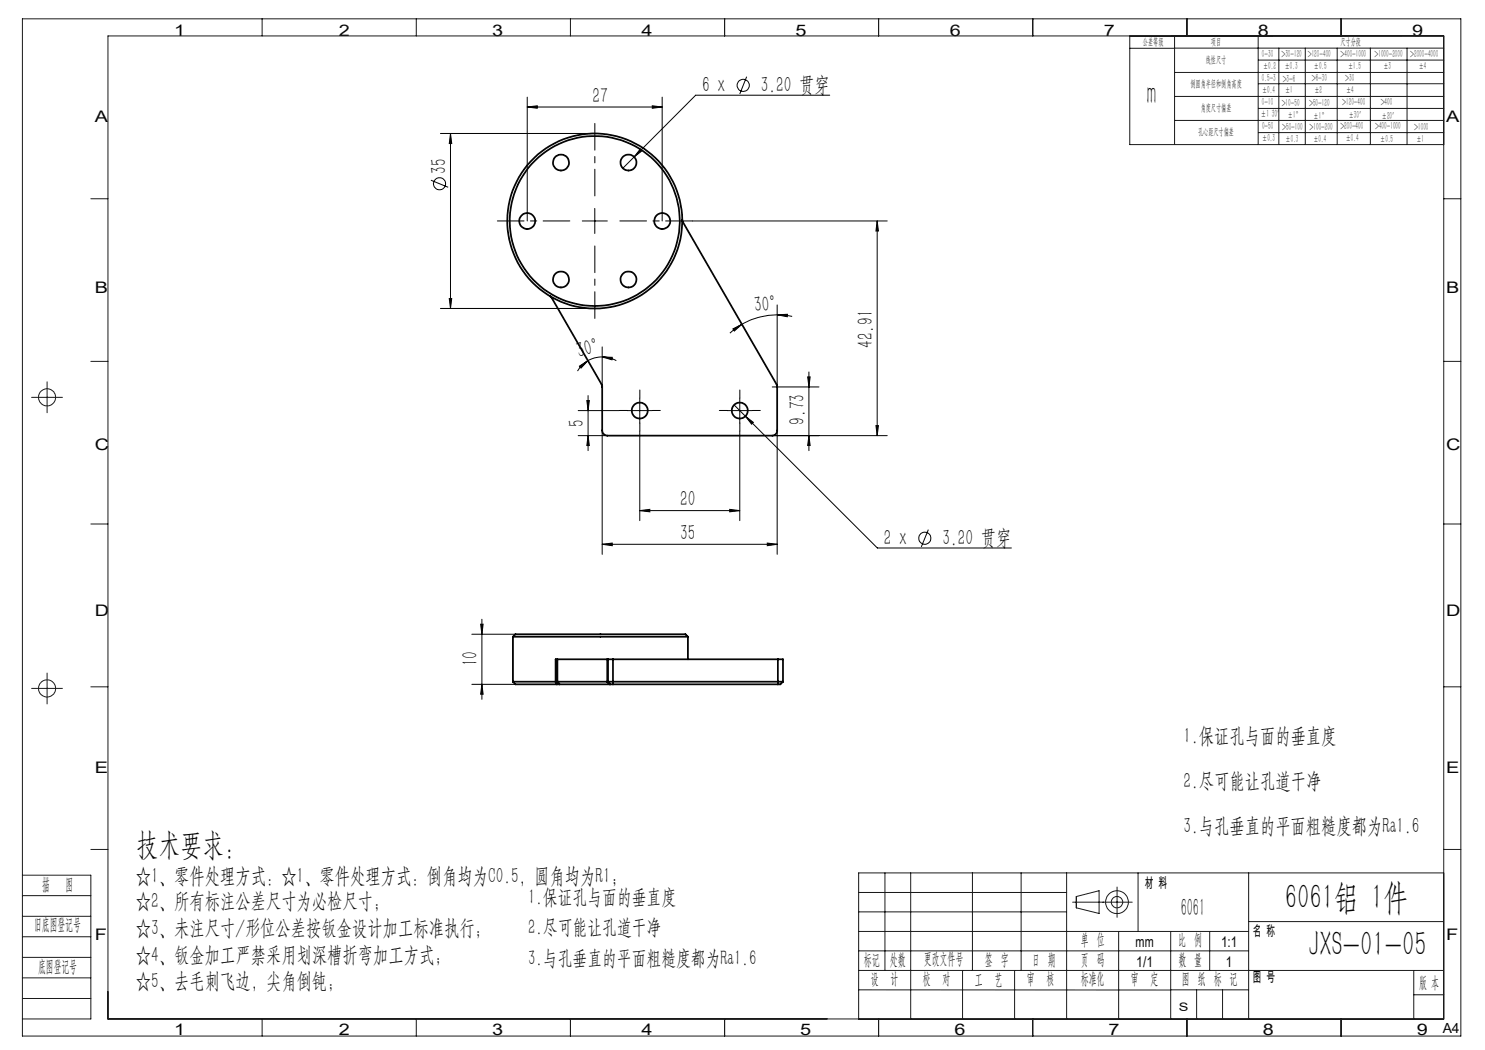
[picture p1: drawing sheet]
<svg xmlns="http://www.w3.org/2000/svg" width="297mm" height="210mm" viewBox="0 0 297 210" stroke-linecap="round" stroke-linejoin="round" font-family="sans-serif">
<g fill="none" stroke="#000" stroke-width=".2">
<path d="M105.4 19.4v24.8M132.4 19.4v24.8M149.3 15.3l-1.3 3.5M165.9 19h-26.8l-14.5 14.6M86.2 36l3.4 1.5M88.1 26.7h30.9M90.1 26.7l.2 2h-.4zM90.1 26.7v35M105.4 21.4l2.1-.2v.5zM105.4 21.4h27M128.1 29.8l.3 .4-1.6 1.2zM130.5 21.2l1.9 .2-1.9 .3z"/>
<path d="M89.9 59.7h.4l-.2 2zM116.5 44.2h5M119 41.7v5M138.5 44.2h38.9M175.4 44.2l.3 2h-.5zM175.4 44.2v42.9M88.1 61.7h30.9M115.9 73.2l1.7-1.1-1.4 1.5zM117.6 72.1a6.3 6.3 0 0 0-2.1 2.1M117.6 79.1v11M120.4 71.4l2 .1v.5zM120.4 71.4a5.5 5.5 0 0 0-2.8 .7"/>
<path d="M120.4 71.4a5.3 5.3 0 0 1 2.9 .7M120.4 69.4v8M128 79.6v5M146.6 65.8l1.8-.9-1.5 1.3zM148 79.6v5M148.4 64.9l-2.4 1.7M154.4 77.4h9.4M155.4 63l2.1-.1-.1 .5zM155.4 63a14.5 14.5 0 0 0-7 1.9M155.4 63l3 .3M155.4 61v16.4M161.5 75.4h.5l-.2 2z"/>
<path d="M161.8 74.4v15.7M115.6 82.1h8.3M115.6 87.1h5.9M117.4 80.1h.5l-.3 2zM117.6 87.1l.3 2h-.5zM120.4 86.1v24.8M125.4 82.1h5.1M128 86.2v17.9M145.5 82.1h5M146.8 81l2.3 2.2M148 86.2v17.9M149.1 83.2l1.6 1.3-.4 .3z"/>
<path d="M149.1 83.2l26.4 26.4h26.8M154.4 87.1h23M155.4 86.1v24.8M161.8 87.1l.2 2h-.5zM175.2 85.1h.5l-.3 2zM120.4 108.9l2-.3v.5zM120.4 108.9h35M128 102.1l2-.2v.5zM128 102.1h20M145.9 101.9l2.1 .2-2.1 .3zM153.5 108.6l1.9 .3-1.9 .2zM185.7 105.9l-1.4 3.5"/>
<path d="M94.4 126.9h8.7M94.4 136.9h8.7M96.1 124.8h.5l-.2 2.1zM96.4 136.9l.2 1.9h-.5zM96.4 123.9v16"/>
<circle cx="148.6" cy="17.1" r="1.21"/>
<circle cx="87.9" cy="36.8" r="1.21"/>
<circle cx="185" cy="107.6" r="1.2"/>
</g>
<g fill="none" stroke="#191924" stroke-width=".2">
<path d="M4.5 3.8h287.7v203.4h-287.7zM52.4 3.8v3.4M83.3 3.8v3.4M114.1 3.8v3.4M144.9 3.8v3.4M175.7 3.8v3.4M206.6 3.8v3.4M226 7.2v21.7h62.7M226 9.7h8.9M234.9 7.2v21.7M234.9 9.6h53.8M234.9 14.5h53.8"/>
<path d="M234.9 19.3h53.8M237.4 3.8v3.4M251.6 7.2v21.7M251.7 12h37M251.7 16.7h37M255.8 9.6v19.3M261.1 9.6v19.3M267.4 9.6v19.3M268.2 3.8v3.4M274.1 9.6v7.2M274.1 16.9v12M281.4 9.6v7.2"/>
<path d="M281.4 16.9v12M18.2 39.7h3.4M234.9 24.1h53.8M251.7 21.7h37M251.7 26.5h37M288.7 39.7h3.5M6.3 79.5h6.2M9.4 76.4v6.1M18.2 72.3h3.4M288.7 72.3h3.5M18.2 104.8h3.4M288.7 104.8h3.5"/>
<path d="M6.3 137.7h6.2M9.4 134.6v6.2M18.2 137.4h3.4M288.7 137.4h3.5M4.5 175h13.7v28.8h-13.7M4.5 179.1h13.7M18.2 169.9h3.4M171.7 178.5h41.6M177 174.6v19.5M182.1 174.6v29.2M194.5 174.6v19.5M204.2 174.6v19.5"/>
<path d="M213.3 174.6v29.2M215.3 179.3l4.5-1.2v4.6l-4.5-1.1zM223.4 177.4v6.1M227.6 174.6v11.7M249.7 174.6v29.2M288.7 174.6h-117v29.2h117M288.7 169.9h3.5M4.5 191.5h13.7M4.5 183.3h13.7M4.5 187.4h13.7M4.5 195.6h13.7M4.5 199.7h13.7"/>
<path d="M171.7 194.1h117M171.7 198h62.4M171.7 190.2h78M171.7 182.4h41.6M171.7 186.3h78M192.5 194.1v9.7M202.9 194.1v9.7M214.5 180.4h11.9M223.7 186.3v17.5M234.1 198h15.6M234.1 186.3v17.5M239.3 198v5.8"/>
<path d="M241.9 186.3v7.8M244.5 198v5.8M249.7 184.3h39M282.8 194.1v9.7M282.8 199h5.9M52.4 203.8v3.4M83.3 203.8v3.4M114.1 203.8v3.4M144.9 203.8v3.4M175.7 203.8v3.4M206.6 203.8v3.4M237.4 203.8v3.4"/>
<path d="M268.2 203.8v3.4M288.7 203.8h-267.1v-196.6h267.1v196.6"/>
<circle cx="9.4" cy="79.5" r="1.71"/>
<circle cx="9.4" cy="137.7" r="1.71"/>
<circle cx="223.4" cy="180.4" r="2.28"/>
<circle cx="223.4" cy="180.4" r="1.14"/>
</g>
<path d="M128 79.6v-1.6M148 79.6v-1.6M125.5 82.1h-1.6M128 84.6v1.6M130.5 82.1h1.6M145.5 82.1h-1.6M148 84.6v1.6M150.5 82.1h1.6" fill="none" stroke="#000" stroke-width=".2" stroke-dasharray="30.5 1.3 1.3 1.3"/>
<path d="M119 39.2v-14.5M114 44.2h-14.5M119 49.2v14.5M124 44.2h14.5" fill="none" stroke="#000" stroke-width=".2" stroke-dasharray="30.5 1.3 1.3 1.3" stroke-dashoffset="25.1"/>
<g fill="#000">
<path d="M105.4 21.4l2.1-.2v.5zM130.5 21.2l1.9 .2-1.9 .3z"/>
<path d="M120.4 71.4l2 .1v.5zM115.9 73.2l1.7-1.1-1.4 1.5z"/>
<path d="M155.4 63l2.1-.1-.1 .5zM146.6 65.8l1.8-.9-1.5 1.3z"/>
<path d="M117.4 80.1h.5l-.3 2zM117.6 87.1l.3 2h-.5zM161.5 75.4h.5l-.2 2zM161.8 87.1l.2 2h-.5zM90.1 26.7l.2 2h-.4zM89.9 59.7h.4l-.2 2zM175.4 44.2l.3 2h-.5zM175.2 85.1h.5l-.3 2zM96.1 124.8h.5l-.2 2.1zM96.4 136.9l.2 1.9h-.5z"/>
<path d="M128 102.1l2-.2v.5zM145.9 101.9l2.1 .2-2.1 .3zM149.1 83.2l1.2 1.6 .4-.3zM128.1 29.8l-1.3 1.6 1.6-1.2z"/>
<path d="M153.5 108.6l1.9 .3-1.9 .2zM120.4 108.9l2-.3v.5z"/>
</g>
<g fill="none" stroke="#000" stroke-width=".35">
<path d="M136.5 43.9v.4l18.9 32.6v9.2a1.02 1.02 0 0 1-1 1h-32.9a1.09 1.09 0 0 1-1.1-1v-9l-10.1-17.5-.3-.4M102.6 136.3h8.5M102.6 127.3h35M102.6 127.3l.5-.4h34l.5 .4M102.6 136.3l.5 .6h8.3M102.6 127.3v9M111.1 136.3h.4M111.1 136.3l.3 .6M111.4 136.9h.5M111.5 131.9h-.4v4.4M111.5 136.3h10M111.5 131.9h10"/>
<path d="M111.5 131.9v4.4M111.5 136.3l.4 .6M111.9 136.9h10M121.5 136.3h.1M121.5 131.9h.1M121.5 131.9v4.4M121.5 136.3l.4 .6M121.6 131.9h1M121.6 136.3h35M121.6 131.9v4.4M121.6 136.3l.5 .6M121.9 136.9h.2"/>
<path d="M122.1 136.9h.5M122.6 136.9h33M122.6 131.9v5M122.6 131.9h33M137.6 127.3v4.6M155.6 131.9h1v4.4M155.6 131.9v5M156.6 136.3l-.5 .6h-.5"/>
<circle cx="112.2" cy="32.5" r="1.6"/>
<circle cx="125.7" cy="32.5" r="1.59"/>
<circle cx="105.4" cy="44.2" r="1.59"/>
<circle cx="112.2" cy="55.9" r="1.6"/>
<circle cx="118.9" cy="44.2" r="17.5"/>
<circle cx="119" cy="44.2" r="17"/>
<circle cx="125.7" cy="55.9" r="1.59"/>
<circle cx="132.5" cy="44.2" r="1.6"/>
<circle cx="128" cy="82.1" r="1.59"/>
<circle cx="148" cy="82.1" r="1.59"/>
</g>
<g font-size="7.1">
<text x="257" y="181.8">6061铝 1件</text>
<text x="261.7" y="191.1">JXS-01-05</text>
</g>
<text font-size="6.3" fill="#0a0605" x="229.4" y="20.8">m</text>
<text font-size="6.3" x="27.3" y="170.9">技术要求：</text>
<text font-size="5" fill="#0a0605" x="236.1" y="183.2">6061</text>
<g font-size="4.4">
<text x="118.5" y="20.5">27</text>
<text x="140.4" y="18.4">6 x</text>
<text x="152.2" y="18.4">3.20 贯穿</text>
<text x="89.2" y="34.7" transform="rotate(-90 89.2 34.7)">35</text>
<text x="151" y="62.5" transform="rotate(-6 151 62.5)">30°</text>
<text x="115.8" y="71.5" transform="rotate(-15 115.8 71.5)">30°</text>
<text x="174.6" y="69.6" transform="rotate(-90 174.6 69.6)">42.91</text>
<text x="116.8" y="85.4" transform="rotate(-90 116.8 85.4)">5</text>
<text x="160.9" y="84.9" transform="rotate(-90 160.9 84.9)">9.73</text>
<text x="136" y="101.2">20</text>
<text x="136" y="108">35</text>
<text x="176.7" y="108.9">2 x</text>
<text x="188.5" y="108.9">3.20 贯穿</text>
<text x="95.5" y="133.3" transform="rotate(-90 95.5 133.3)">10</text>
<text x="236.7" y="148.6">1.保证孔与面的垂直度</text>
<text x="236.7" y="157.6">2.尽可能让孔道干净</text>
<text x="236.7" y="166.6">3.与孔垂直的平面粗糙度都为Ra1.6</text>
<text x="27.2" y="176.7">☆1、零件处理方式：☆1、零件处理方式：倒角均为C0.5，圆角均为R1；</text>
</g>
<g font-size="4.4" fill="#0a0605">
<text x="27.2" y="181.7">☆2、所有标注公差尺寸为必检尺寸；</text>
<text x="27.2" y="187">☆3、未注尺寸/形位公差按钣金设计加工标准执行；</text>
<text x="27.2" y="192.3">☆4、钣金加工严禁采用划深槽折弯加工方式；</text>
<text x="27.2" y="197.7">☆5、去毛刺飞边，尖角倒钝；</text>
</g>
<g font-size="4.2">
<text x="105.6" y="180.8">1.保证孔与面的垂直度</text>
<text x="105.6" y="186.9">2.尽可能让孔道干净</text>
<text x="105.6" y="192.9">3.与孔垂直的平面粗糙度都为Ra1.6</text>
</g>
<g font-size="3.4" fill="#0a0605">
<text x="8.4" y="178">描</text>
<text x="13.1" y="178">图</text>
<text x="6.8" y="186">旧底图登记号</text>
<text x="7.6" y="194.4">底图登记号</text>
</g>
<g font-size="3.3" fill="#0a0605">
<text x="216.2" y="189">单 位</text>
<text x="235.7" y="189">比 例</text>
<text x="172.8" y="192.9">标记</text>
<text x="174.2" y="196.7">设</text>
<text x="178" y="192.9">处数</text>
<text x="178.1" y="196.7">计</text>
<text x="184.6" y="196.8">校</text>
<text x="184.8" y="192.9">更改文件号</text>
<text x="188.5" y="196.8">对</text>
<text x="195" y="196.9">工</text>
<text x="197" y="192.9">签 字</text>
<text x="198.9" y="196.9">艺</text>
<text x="205.4" y="196.8">审</text>
<text x="206.4" y="192.9">日 期</text>
<text x="209.3" y="196.8">核</text>
<text x="216.2" y="196.8">标准化</text>
<text x="216.2" y="193">页 码</text>
<text x="226.2" y="196.8">审</text>
<text x="230.1" y="196.8">定</text>
<text x="235.7" y="192.9">数 量</text>
<text x="236.4" y="196.8">图 纸 标 记</text>
<text x="283.8" y="197.5">版 本</text>
</g>
<g font-size="3.2" fill="#0a0605">
<text x="34.9" y="7.2">1</text>
<text x="67.8" y="7.2">2</text>
<text x="98.4" y="7.1">3</text>
<text x="128.3" y="7.2">4</text>
<text x="159.1" y="7.1">5</text>
<text x="190" y="7.1">6</text>
<text x="220.8" y="7.2">7</text>
<text x="251.6" y="7.1">8</text>
<text x="282.4" y="7.1">9</text>
<text x="19" y="24.3">A</text>
<text x="289.2" y="24.3">A</text>
<text x="19" y="58.6">B</text>
<text x="289.2" y="58.6">B</text>
<text x="19" y="90">C</text>
<text x="289.2" y="90">C</text>
<text x="19" y="123.1">D</text>
<text x="289.2" y="123.1">D</text>
<text x="19" y="154.6">E</text>
<text x="289.2" y="154.6">E</text>
<text x="19" y="187.9">F</text>
<text x="289.2" y="187.9">F</text>
<text x="34.9" y="207">1</text>
<text x="67.8" y="207">2</text>
<text x="98.4" y="207">3</text>
<text x="128.3" y="207">4</text>
<text x="160.1" y="207">5</text>
<text x="190.9" y="207">6</text>
<text x="221.7" y="207">7</text>
<text x="252.5" y="207">8</text>
<text x="283.4" y="207">9</text>
</g>
<g font-size="3" fill="#0a0605">
<text x="227.1" y="189.5">mm</text>
<text x="244.2" y="189.5">1:1</text>
<text x="227.3" y="193.3">1/1</text>
<text x="245.2" y="193.4">1</text>
</g>
<g font-size="2.8" fill="#0a0605">
<text x="229" y="177.6">材 料</text>
<text x="250.6" y="187.2">名 称</text>
<text x="250.6" y="196.4">图 号</text>
<text x="288.5" y="206.5">A4</text>
</g>
<text font-size="2.3" fill="#0a0605" x="235.8" y="202.1">S</text>
<text font-size="2.1" fill="#0a0605" x="252.2" y="23.4">±1 30′ ±1</text>
<g font-size="2" fill="#0a0605">
<text x="228.6" y="8.9">公差等级</text>
<text x="242.2" y="9">项目</text>
<text x="252.4" y="11.4">0-30</text>
<text x="256.3" y="11.3">&gt;30-120</text>
<text x="261.6" y="11.4">&gt;120-400</text>
<text x="268.1" y="8.9">尺寸分段</text>
<text x="268.1" y="11.4">&gt;400-1000</text>
<text x="274.9" y="11.4">&gt;1000-2000</text>
<text x="282" y="11.5">&gt;2000-4000</text>
<text x="238.1" y="17.4">倒圆角半径和倒角高度</text>
<text x="241.2" y="12.5">线性尺寸</text>
<text x="252.4" y="16.3">0.5-3</text>
<text x="252.6" y="13.9">±0.2</text>
<text x="256.5" y="16.4">&gt;3-6</text>
<text x="257" y="13.8">±0.3</text>
<text x="262.4" y="16.2">&gt;6-30</text>
<text x="262.8" y="13.9">±0.5</text>
<text x="269" y="16.2">&gt;30</text>
<text x="269.6" y="13.8">±1.5</text>
<text x="276.7" y="13.8">±3</text>
<text x="283.8" y="13.8">±4</text>
<text x="240.1" y="22.2">角度尺寸偏差</text>
<text x="252.4" y="21">0-10</text>
<text x="252.4" y="18.5">±0.4</text>
<text x="256.3" y="21.1">&gt;10-50</text>
<text x="257" y="18.6">±1</text>
<text x="261.8" y="21.1">&gt;50-120</text>
<text x="262.7" y="23.8">±1°</text>
<text x="262.9" y="18.7">±2</text>
<text x="268.4" y="21">&gt;120-400</text>
<text x="269.2" y="18.6">±4</text>
<text x="269.7" y="23.7">±30′</text>
<text x="276.1" y="21">&gt;400</text>
<text x="276.4" y="23.8">±20′</text>
<text x="239.6" y="27.1">孔心距尺寸偏差</text>
<text x="252.4" y="25.9">0-50</text>
<text x="252.4" y="28.2">±0.3</text>
<text x="256.4" y="26">&gt;50-100</text>
<text x="257.1" y="28.3">±0.3</text>
<text x="261.9" y="26">&gt;100-200</text>
<text x="262.7" y="28.4">±0.4</text>
<text x="268.1" y="25.9">&gt;200-400</text>
<text x="269.2" y="28.2">±0.4</text>
<text x="275" y="25.8">&gt;400-1000</text>
<text x="276.1" y="28.3">±0.5</text>
<text x="282.9" y="26">&gt;1000</text>
<text x="283.3" y="28.4">±1</text>
</g>
<text font-size="1.9" fill="#0a0605" x="259.1" y="23.7">°</text>
</svg>
